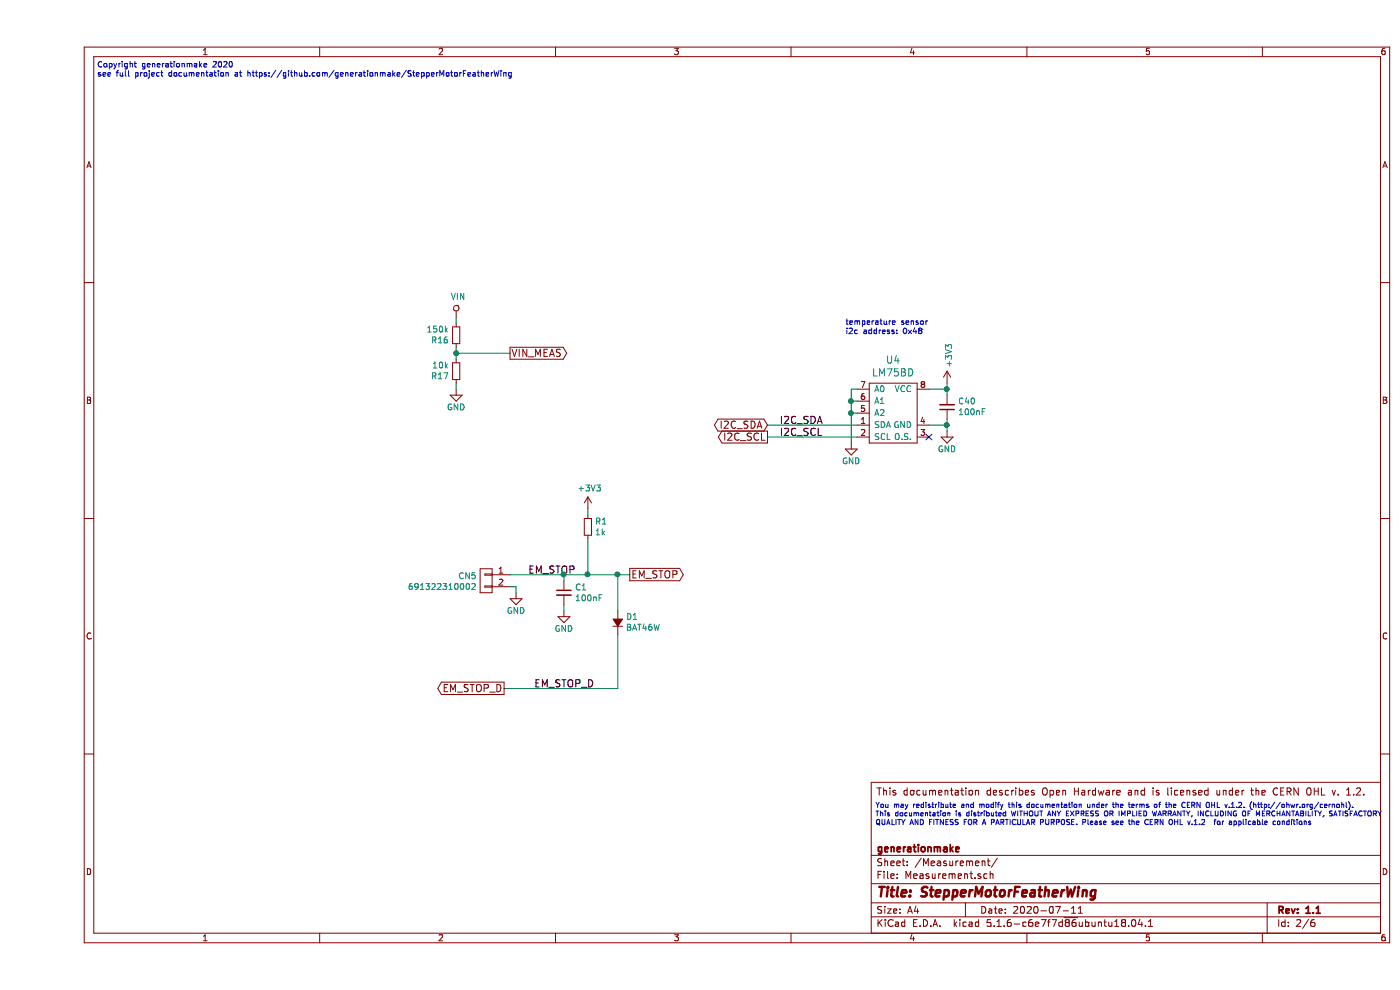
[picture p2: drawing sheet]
EESchema Schematic File Version 4
EELAYER 30 0
EELAYER END
$Descr A4 11693 8268
encoding utf-8
Sheet 2 6
Title "StepperMotorFeatherWing"
Date "2020-07-11"
Rev "1.1"
Comp "generationmake"
Comment1 ""
Comment2 ""
Comment3 ""
Comment4 "This documentation describes Open Hardware and is licensed under the CERN OHL v. 1.2."
$EndDescr
Text Notes 500  650  0    47   ~ 0
Copyright generationmake 2020\nsee full project documentation at https://github.com/generationmake/StepperMotorFeatherWing
Text Notes 7000 6900 0    43   ~ 0
You may redistribute and modify this documentation under the terms of the CERN OHL v.1.2. (http://ohwr.org/cernohl). \nThis documentation is distributed WITHOUT ANY EXPRESS OR IMPLIED WARRANTY, INCLUDING OF MERCHANTABILITY, SATISFACTORY \nQUALITY AND FITNESS FOR A PARTICULAR PURPOSE. Please see the CERN OHL v.1.2  for applicable conditions
$Comp
L devices:R_0603 R17
U 1 1
P 3500 3100
F 0 "R17" H 3559 3146 50  0000 L CNN
F 1 "10k" H 3559 3055 50  0000 L CNN
F 2 "resistors:R_0603" H 3500 2950 50  0001 C CNN
F 3 "" H 3500 3100 50  0000 C CNN
	1    3500 3100
	-1   0    0    1   
$EndComp
$Comp
L devices:R_0603 R16
U 1 1
P 3500 2800
F 0 "R16" H 3559 2846 50  0000 L CNN
F 1 "150k" H 3559 2755 50  0000 L CNN
F 2 "resistors:R_0603" H 3500 2650 50  0001 C CNN
F 3 "" H 3500 2800 50  0000 C CNN
	1    3500 2800
	-1   0    0    1   
$EndComp
$Comp
L StepperMotorFeatherWing-rescue:GND-ArduHMIShield-rescue-ArduHMIShield-rescue-MKRHMIShield-rescue-MKRHMIShield-rescue-HMIFeatherWing-rescue-HighPowerMotorFeatherWing-rescue #PWR036
U 1 1
P 3500 3250
F 0 "#PWR036" H 3500 3000 50  0001 C CNN
F 1 "GND" H 3500 3100 50  0000 C CNN
F 2 "" H 3500 3250 50  0000 C CNN
F 3 "" H 3500 3250 50  0000 C CNN
	1    3500 3250
	1    0    0    -1  
$EndComp
$Comp
L power-supply:VIN #PWR035
U 1 1
P 3500 2650
F 0 "#PWR035" H 3500 2500 50  0001 C CNN
F 1 "VIN" H 3517 2823 50  0000 C CNN
F 2 "" H 3500 2650 50  0000 C CNN
F 3 "" H 3500 2650 50  0000 C CNN
	1    3500 2650
	1    0    0    -1  
$EndComp
Text GLabel 3950 2950 2    60   Output ~ 0
VIN_MEAS
Wire Wire Line
	3500 2700 3500 2650
Wire Wire Line
	3500 2900 3500 2950
Wire Wire Line
	3950 2950 3500 2950
Connection ~ 3500 2950
Wire Wire Line
	3500 2950 3500 3000
Wire Wire Line
	3500 3200 3500 3250
$Comp
L devices:R_0603 R?
U 1 1
P 4600 4400
AR Path="/5DE3616E/5DFB20D4" Ref="R?"  Part="1" 
AR Path="/5DE3661B/5DFB20D4" Ref="R1"  Part="1" 
F 0 "R1" H 4659 4446 50  0000 L CNN
F 1 "1k" H 4659 4355 50  0000 L CNN
F 2 "resistors:R_0603" H 4600 4250 50  0001 C CNN
F 3 "" H 4600 4400 50  0000 C CNN
	1    4600 4400
	1    0    0    -1  
$EndComp
Wire Wire Line
	4600 4500 4600 4800
Wire Wire Line
	4600 4800 4850 4800
$Comp
L power-supply:+3V3 #PWR?
U 1 1
P 4600 4250
AR Path="/5DE3616E/5DFB20FA" Ref="#PWR?"  Part="1" 
AR Path="/5DE3661B/5DFB20FA" Ref="#PWR01"  Part="1" 
F 0 "#PWR01" H 4600 4100 50  0001 C CNN
F 1 "+3V3" H 4615 4423 50  0000 C CNN
F 2 "" H 4600 4250 50  0000 C CNN
F 3 "" H 4600 4250 50  0000 C CNN
	1    4600 4250
	1    0    0    -1  
$EndComp
Wire Wire Line
	4600 4250 4600 4300
$Comp
L mechanical-connectors:WR-TBL_691313710002 P?
U 1 1
P 3750 4850
AR Path="/5DE3616E/5DFB2102" Ref="P?"  Part="1" 
AR Path="/5DE3661B/5DFB2102" Ref="CN5"  Part="1" 
F 0 "CN5" H 3828 4891 50  0000 L CNN
F 1 "691322310002" H 3828 4800 50  0000 L CNN
F 2 "CON_wuerth:WR-TBL_691322310002" H 3650 4900 50  0001 C CNN
F 3 "" H 3750 4850 50  0000 C CNN
	1    3750 4850
	-1   0    0    -1  
$EndComp
$Comp
L StepperMotorFeatherWing-rescue:GND-ArduHMIShield-rescue-ArduHMIShield-rescue-MKRHMIShield-rescue-MKRHMIShield-rescue-HMIFeatherWing-rescue-HighPowerMotorFeatherWing-rescue #PWR?
U 1 1
P 4000 4950
AR Path="/5DE3616E/5DFB2108" Ref="#PWR?"  Part="1" 
AR Path="/5DE3661B/5DFB2108" Ref="#PWR02"  Part="1" 
F 0 "#PWR02" H 4000 4700 50  0001 C CNN
F 1 "GND" H 4000 4800 50  0000 C CNN
F 2 "" H 4000 4950 50  0000 C CNN
F 3 "" H 4000 4950 50  0000 C CNN
	1    4000 4950
	1    0    0    -1  
$EndComp
Connection ~ 4600 4800
Wire Wire Line
	3950 4900 4000 4900
Wire Wire Line
	4000 4900 4000 4950
Wire Wire Line
	3950 4800 4400 4800
Text Label 4100 4800 0    60   ~ 0
EM_STOP
$Comp
L devices:D_Small D?
U 1 1
P 4850 5200
AR Path="/5DE3616E/5DFB2114" Ref="D?"  Part="1" 
AR Path="/5DE3661B/5DFB2114" Ref="D1"  Part="1" 
F 0 "D1" V 4896 5132 50  0000 R CNN
F 1 "BAT46W" V 4805 5132 50  0000 R CNN
F 2 "diodes:SOD-123" V 4850 5200 50  0001 C CNN
F 3 "" V 4850 5200 50  0000 C CNN
	1    4850 5200
	0    -1   -1   0   
$EndComp
Wire Wire Line
	3900 5750 4850 5750
Wire Wire Line
	4850 5750 4850 5300
Wire Wire Line
	4850 5100 4850 4800
Text GLabel 3900 5750 0    60   Output ~ 0
EM_STOP_D
Text Label 4150 5750 0    60   ~ 0
EM_STOP_D
$Comp
L devices:C_0603 C1
U 1 1
P 4400 4950
F 0 "C1" H 4492 4996 50  0000 L CNN
F 1 "100nF" H 4492 4905 50  0000 L CNN
F 2 "capacitors:C_0603" H 4400 4800 50  0001 C CNN
F 3 "" H 4400 4950 50  0000 C CNN
	1    4400 4950
	1    0    0    -1  
$EndComp
$Comp
L StepperMotorFeatherWing-rescue:GND-ArduHMIShield-rescue-ArduHMIShield-rescue-MKRHMIShield-rescue-MKRHMIShield-rescue-HMIFeatherWing-rescue-HighPowerMotorFeatherWing-rescue #PWR?
U 1 1
P 4400 5100
AR Path="/5DE3616E/5DFBCE2C" Ref="#PWR?"  Part="1" 
AR Path="/5DE3661B/5DFBCE2C" Ref="#PWR03"  Part="1" 
F 0 "#PWR03" H 4400 4850 50  0001 C CNN
F 1 "GND" H 4400 4950 50  0000 C CNN
F 2 "" H 4400 5100 50  0000 C CNN
F 3 "" H 4400 5100 50  0000 C CNN
	1    4400 5100
	1    0    0    -1  
$EndComp
Wire Wire Line
	4400 5050 4400 5100
Wire Wire Line
	4400 4850 4400 4800
Connection ~ 4400 4800
Wire Wire Line
	4400 4800 4600 4800
Text GLabel 4950 4800 2    60   Output ~ 0
EM_STOP
Wire Wire Line
	4950 4800 4850 4800
Connection ~ 4850 4800
$Comp
L IC_sensor:LM75 U?
U 1 1
P 7150 3450
AR Path="/5F020063" Ref="U?"  Part="1" 
AR Path="/5DE3661B/5F020063" Ref="U4"  Part="1" 
F 0 "U4" H 7150 3897 60  0000 C CNN
F 1 "LM75BD" H 7150 3791 60  0000 C CNN
F 2 "SOIC:SOIC-8_3.9x4.9mm_Pitch1.27mm" H 7150 3450 60  0001 C CNN
F 3 "" H 7150 3450 60  0001 C CNN
	1    7150 3450
	1    0    0    -1  
$EndComp
$Comp
L devices:C_0603 C?
U 1 1
P 7600 3400
AR Path="/5F020069" Ref="C?"  Part="1" 
AR Path="/5DE3661B/5F020069" Ref="C40"  Part="1" 
F 0 "C40" H 7508 3354 50  0000 R CNN
F 1 "100nF" H 7508 3445 50  0000 R CNN
F 2 "capacitors:C_0603" H 7600 3250 50  0001 C CNN
F 3 "" H 7600 3400 50  0000 C CNN
	1    7600 3400
	-1   0    0    1   
$EndComp
$Comp
L StepperMotorFeatherWing-rescue:+3V3-power-supply-MKRHMIShield-rescue-MKRHMIShield-rescue-HMIFeatherWing-rescue-HighPowerMotorFeatherWing-rescue #PWR?
U 1 1
P 7600 3200
AR Path="/5F02006F" Ref="#PWR?"  Part="1" 
AR Path="/5DE3661B/5F02006F" Ref="#PWR0110"  Part="1" 
F 0 "#PWR0110" H 7600 3050 50  0001 C CNN
F 1 "+3V3" V 7615 3328 50  0000 L CNN
F 2 "" H 7600 3200 50  0000 C CNN
F 3 "" H 7600 3200 50  0000 C CNN
	1    7600 3200
	1    0    0    -1  
$EndComp
$Comp
L StepperMotorFeatherWing-rescue:GND-ArduHMIShield-rescue-ArduHMIShield-rescue-MKRHMIShield-rescue-MKRHMIShield-rescue-HMIFeatherWing-rescue-HighPowerMotorFeatherWing-rescue #PWR?
U 1 1
P 7600 3600
AR Path="/5F020075" Ref="#PWR?"  Part="1" 
AR Path="/5DE3661B/5F020075" Ref="#PWR0111"  Part="1" 
F 0 "#PWR0111" H 7600 3350 50  0001 C CNN
F 1 "GND" H 7600 3450 50  0000 C CNN
F 2 "" H 7600 3600 50  0000 C CNN
F 3 "" H 7600 3600 50  0000 C CNN
	1    7600 3600
	1    0    0    -1  
$EndComp
NoConn ~ 7450 3650
$Comp
L StepperMotorFeatherWing-rescue:GND-ArduHMIShield-rescue-ArduHMIShield-rescue-MKRHMIShield-rescue-MKRHMIShield-rescue-HMIFeatherWing-rescue-HighPowerMotorFeatherWing-rescue #PWR?
U 1 1
P 6800 3700
AR Path="/5F02007C" Ref="#PWR?"  Part="1" 
AR Path="/5DE3661B/5F02007C" Ref="#PWR0112"  Part="1" 
F 0 "#PWR0112" H 6800 3450 50  0001 C CNN
F 1 "GND" H 6800 3550 50  0000 C CNN
F 2 "" H 6800 3700 50  0000 C CNN
F 3 "" H 6800 3700 50  0000 C CNN
	1    6800 3700
	1    0    0    -1  
$EndComp
Wire Wire Line
	6100 3550 6850 3550
Wire Wire Line
	6100 3650 6850 3650
Text Label 6200 3550 0    60   ~ 0
I2C_SDA
Text Label 6200 3650 0    60   ~ 0
I2C_SCL
Wire Wire Line
	6850 3250 6800 3250
Wire Wire Line
	6800 3250 6800 3350
Wire Wire Line
	6850 3450 6800 3450
Connection ~ 6800 3450
Wire Wire Line
	6800 3450 6800 3700
Wire Wire Line
	6850 3350 6800 3350
Connection ~ 6800 3350
Wire Wire Line
	6800 3350 6800 3450
Wire Wire Line
	7600 3500 7600 3550
Wire Wire Line
	7600 3300 7600 3250
Wire Wire Line
	7450 3250 7600 3250
Connection ~ 7600 3250
Wire Wire Line
	7600 3250 7600 3200
Wire Wire Line
	7450 3550 7600 3550
Connection ~ 7600 3550
Wire Wire Line
	7600 3550 7600 3600
Text Notes 6750 2800 0    47   ~ 0
temperature sensor\ni2c address: 0x48
Text GLabel 6100 3550 0    60   BiDi ~ 0
I2C_SDA
Text GLabel 6100 3650 0    60   Output ~ 0
I2C_SCL
$EndSCHEMATC
